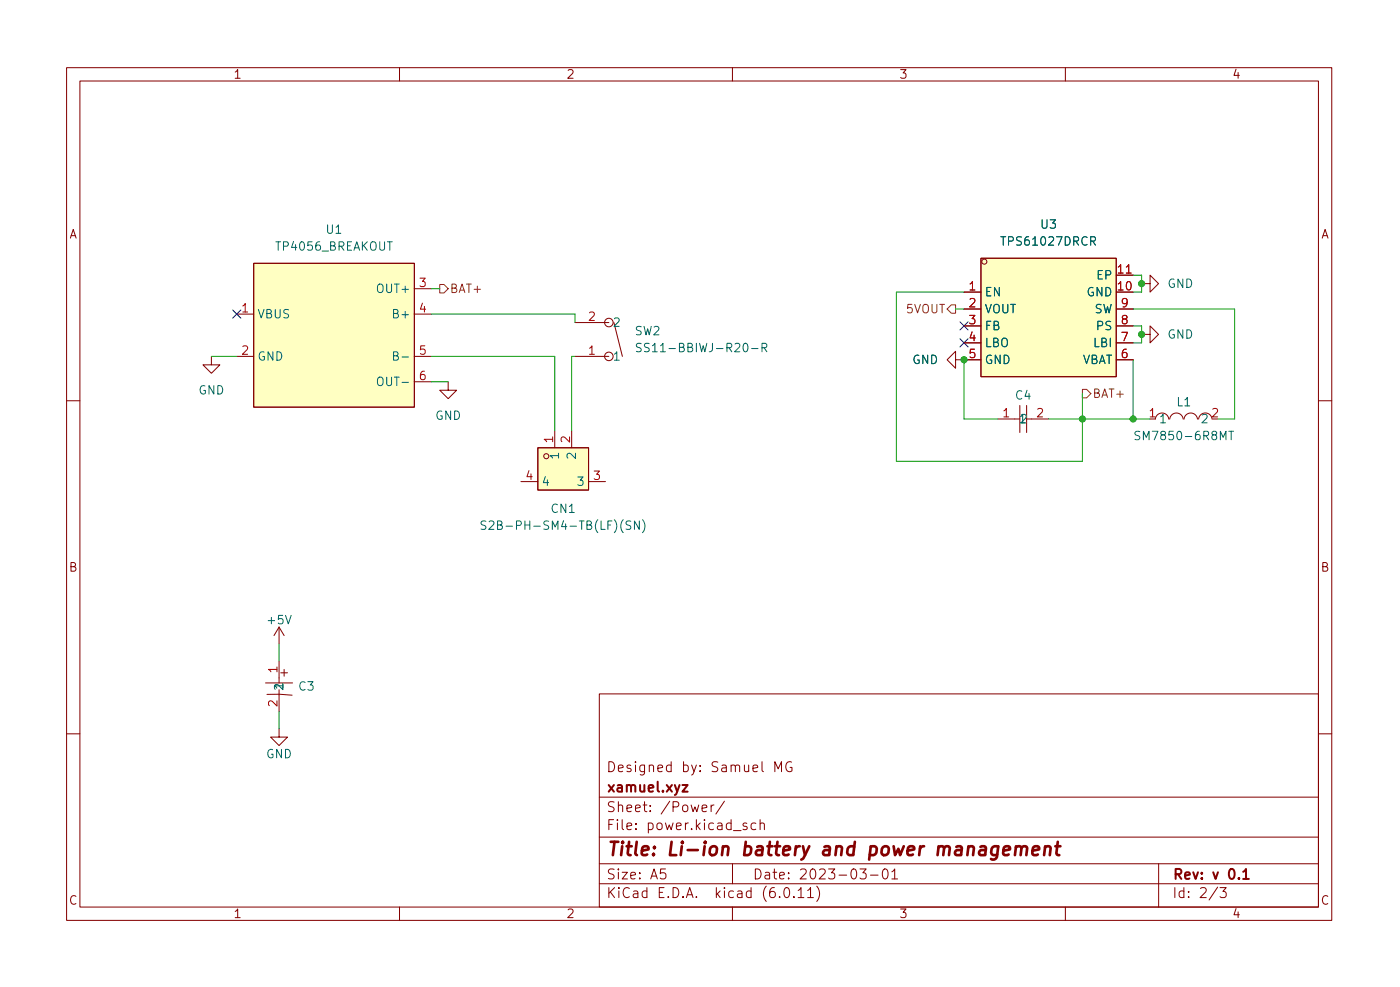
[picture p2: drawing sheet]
<svg xmlns="http://www.w3.org/2000/svg" width="210mm" height="148mm" viewBox="0 0 210 148" stroke-linecap="round" stroke-linejoin="round" font-family="sans-serif">
<g fill="none" stroke="#840000" stroke-width=".15">
<path d="M10 10.2h190v128h-190zM12 12.2h186v124h-186zM60 10.2v2M110 10.2v2M160 10.2v2M38.1 39.5h24.1v21.6h-24.1zM147.3 38.8h20.3v17.7h-20.3zM31.7 53.5v1.3h1.3l-1.3 1.2-1.2-1.2h1.2M35.6 47.2h2.5M35.6 53.5h2.5M62.2 47.2h2.6M62.2 53.5h2.6"/>
<path d="M62.2 43.3h2.6M62.2 57.3h2.6M67.3 57.3v1.3h1.3l-1.3 1.3-1.3-1.3h1.3M86.4 53.5h5M86.4 48.4h5M92.2 48.4l1.3 5.1M143.5 54v-1.3l-1.3 1.3 1.3 1.3v-1.3h3.8M144.8 43.8h2.5M144.8 46.4h2.5M144.8 48.9h2.5M144.8 51.5h2.5M167.6 43.8h2.6"/>
<path d="M167.6 41.3h2.6M167.6 46.4h2.6M167.6 48.9h2.6M167.6 51.5h2.6M167.6 54h2.6M171.4 42.6h1.3v-1.3l1.3 1.3-1.3 1.2v-1.2M171.4 50.2h1.3v-1.3l1.3 1.3-1.3 1.3v-1.3M10 60.2h2M78.2 72.3h2.6M80.8 67.2h7.6v6.4h-7.6zM83.3 64.7v2.5M85.9 64.7v2.5"/>
<path d="M88.4 72.3h2.5M149.9 62.9h3.3M153.2 60.9v4M154.2 62.9h3.3M154.2 60.9v4M173.5 62.9a1.01 1.01 0 0 1 1-.9 1.01 1.01 0 0 1 1 .9M175.7 62.9a1.01 1.01 0 0 1 1-.9 1.01 1.01 0 0 1 1 .9M177.8 62.9a1.01 1.01 0 0 1 1-.9 1.01 1.01 0 0 1 1 .9M180 62.9a1.01 1.01 0 0 1 1-.9 1.01 1.01 0 0 1 1 .9M198 60.2h2M41.9 94.1v2.6M41.9 99.2v3.3"/>
<path d="M41.9 94.1l-.8 1.3M41.9 94.1l.8 1.3M10 110.2h2M39.9 102.5h4M40.1 104.2h1.9l1.9 .2M41.9 109.4v1.3h1.3l-1.3 1.2-1.3-1.2h1.3M41.9 104.3v2.5M42.2 101h1M42.7 100.5v1M90 104.2h108v32h-108zM90 119.7h108M100.8 114.9l-.4-.1-.3 .3v.5l.1 .2h.6"/>
<path d="M100.8 114.3v1.5M114.4 114.3v1.3l.3 .2M198 110.2h2M60 136.2v2M90 132.7h108M90 129.7h108M90 125.7h108M95.5 124.4v.1M95.5 123.6v.2M97.7 121.7v.1M97.7 120.9v.2M107.2 120.8l-.3 .1-.1 .2"/>
<path d="M108.8 120.3l-1.3 1.9M110 136.2v2M110 129.7v3M114.2 123.7a.37 .37 0 0 1 .6 .1v.7M114.2 123v1.5M122.7 133a1.72 1.72 0 0 1 0 2.3M130.7 131.4h1.2M132.7 130.5l.3-.1a.94 .94 0 0 1 0 1.5h-.1a1 1 0 0 1-.2-1.4zM133.9 130.9l.5-.5v1.5M133.9 131.9h.9M160 136.2v2M174 129.7v6.5"/>
<path d="M183.2 133.2h1l-.5 .6a.41 .41 0 0 1 .5 .3v.4l-.2 .2h-.6l-.2-.1"/>
<circle cx="147.8" cy="39.3" r=".38"/>
<circle cx="91.4" cy="53.5" r=".64"/>
<circle cx="91.4" cy="48.4" r=".64"/>
<circle cx="82" cy="68.5" r=".38"/>
</g>
<path d="M108.6 127.2a.49 .49 0 0 1 .8 .1l-.1 1.1M130.8 127l-.3 2M140.9 127.2a.49 .49 0 0 1 .9 .1l-.1 1.1M141 127l-.2 1.4" fill="none" stroke="#840000" stroke-width=".4"/>
<path d="M102.5 117.8h.8l-.8 1h.8" fill="none" stroke="#840000" stroke-width=".3"/>
<g fill="#ffffc2" stroke="#ffffc2" stroke-width=".15">
<path d="M38.1 39.5h24.1v21.6h-24.1z"/>
<path d="M80.8 67.2h7.6v6.4h-7.6z"/>
<path d="M147.3 38.8h20.3v17.7h-20.3z"/>
</g>
<g fill="none" stroke="#006464" stroke-width=".15">
<path d="M58.2 36.3h.7M163.8 36.2l.6-.1 .1-.1v-.3l-.2-.2h-.5v1.3M164.1 36.2l.4 .6M59.1 53.4l.6-.1 .1-.1-.1-.3-.6-.1v1.3h.5l.2-.3a.33 .33 0 0 0-.3-.4M60.4 53.6h.9M60.4 57.4h.9M111.7 51.7l.2-.2a.69 .69 0 0 1 .5 .6 .69 .69 0 0 1-.3 .6l-.1 .1a.69 .69 0 0 1-.3-1.1zM112.9 52.3h.9M114.4 52.2l.6-.1 .2-.1-.1-.3-.2-.2h-.5v1.3M114.7 52.2l.5 .6M93.6 78a1.46 1.46 0 0 0 0 2M94.7 78.3l-.4-.1-.2 .1v.4l.5 .2 .1 .3-.2 .3-.5-.1"/>
<path d="M96 78.2v1.3l-.7-1.3v1.3M96.5 78a1.46 1.46 0 0 1 0 2M183.3 66v-1.3l.4 1 .4-1v1.3M184.5 64.7h.8M184.9 64.7v1.3M42.9 92.4l.4 1.3 .4-1.3"/>
</g>
<path d="M169.2 41h.7" fill="none" stroke="#a90000" stroke-width=".15"/>
<path d="M66 42.7h.7l.6 .6-.6 .7h-.7zM142.9 45.8h.6v1.2h-.6l-.7-.6zM162.6 58.5h.6l.6 .6-.6 .6h-.6z" fill="none" stroke="#725600" stroke-width=".15"/>
<g fill="none" stroke="#009600" stroke-width=".15">
<path d="M31.7 53.5h3.9M64.8 47.2h21.6v1.2M64.8 53.5h18.5v11.2M64.8 57.3h2.5M64.8 43.3h1.2M86.4 53.5h-.5v11.2M143.5 46.4h1.3M144.8 43.8h-10.2v25.4h28v-10.1M144.8 54v8.9h5.1M170.2 41.3h1.2v2.5h-1.2M170.2 48.9h1.2v2.6h-1.2M170.2 46.4h15.2v16.5h-2.5"/>
<path d="M170.2 54v8.9M157.5 62.9h15.2M41.9 96.7v2.5M41.9 106.8v2.6"/>
</g>
<path d="M35 46.5l1.2 1.3M36.2 46.5l-1.2 1.3M144.2 50.9l1.2 1.2M144.2 48.3l1.2 1.2M145.4 50.9l-1.2 1.2M145.4 48.3l-1.2 1.2" fill="none" stroke="#000084" stroke-width=".15"/>
<g fill="#009600" stroke="#009600" stroke-width=".15">
<circle cx="162.6" cy="62.9" r=".46"/>
<circle cx="171.4" cy="50.2" r=".46"/>
<circle cx="170.2" cy="62.9" r=".46"/>
<circle cx="171.4" cy="42.6" r=".46"/>
<circle cx="144.8" cy="54" r=".46"/>
</g>
<g font-size="2.8" fill="#840000">
<text x="91" y="129.1">Title:</text>
<text x="100.3" y="129.1">Li-ion</text>
<text x="111.8" y="129.1">battery</text>
<text x="124.1" y="129.1">and</text>
<text x="131.5" y="129.1">power</text>
<text x="142.1" y="129.1">management</text>
</g>
<g font-size="2.1" fill="#840000">
<text x="91" y="119.4">xamuel.xyz</text>
<text x="91" y="116.4">Designed</text>
<text x="102.4" y="116.4">by:</text>
<text x="106.9" y="116.4">Samuel</text>
<text x="116.4" y="116.4">MG</text>
<text x="91" y="125.1">File:</text>
<text x="91" y="122.4">Sheet:</text>
<text x="97.4" y="125.1">power.kicad_sch</text>
<text x="99.2" y="122.4">/Power/</text>
<text x="91" y="135.3">KiCad</text>
<text x="91" y="132.5">Size:</text>
<text x="97.7" y="132.5">A5</text>
<text x="98.7" y="135.3">E.D.A.</text>
<text x="107.6" y="135.3">kicad</text>
<text x="113" y="132.5">Date:</text>
<text x="114.8" y="135.3">(6.0.11)</text>
<text x="120" y="132.5">2023-03-01</text>
<text x="176" y="132.5">Rev:</text>
<text x="176" y="135.3">Id:</text>
<text x="180.1" y="135.3">2/3</text>
<text x="182.1" y="132.5">v 0.1</text>
</g>
<g font-size="1.8" fill="#840000">
<text x="35" y="12.2">1</text>
<text x="85" y="12.2">2</text>
<text x="135" y="12.2">3</text>
<text x="185" y="12.2">4</text>
<text x="10.4" y="36.2">A</text>
<text x="198.4" y="36.2">A</text>
<text x="10.3" y="86.2">B</text>
<text x="198.3" y="86.2">B</text>
<text x="42.9" y="103.8" transform="rotate(-90 42.9 103.8)">2</text>
<text x="10.3" y="136.2">C</text>
<text x="198.3" y="136.2">C</text>
<text x="35" y="138.2">1</text>
<text x="85" y="138.2">2</text>
<text x="135" y="138.2">3</text>
<text x="185" y="138.2">4</text>
</g>
<g font-size="1.8" fill="#006464">
<text x="48.8" y="35.5">U1</text>
<text x="156.1" y="34.7">U3</text>
<text x="41.2" y="38">TP4056_BREAKOUT</text>
<text x="150.1" y="37.3">TPS61027DRCR</text>
<text x="56.4" y="44.4">OUT+</text>
<text x="147.8" y="44.9">EN</text>
<text x="147.8" y="47.4">VOUT</text>
<text x="163.1" y="44.9">GND</text>
<text x="164.3" y="47.4">SW</text>
<text x="164.6" y="42.3">EP</text>
<text x="175.3" y="43.6">GND</text>
<text x="38.6" y="48.2">VBUS</text>
<text x="58.7" y="48.2">B+</text>
<text x="91.9" y="49.4">2</text>
<text x="95.3" y="50.7">SW2</text>
<text x="95.3" y="53.3">SS11-BBIWJ-R20-R</text>
<text x="147.8" y="50">FB</text>
<text x="147.8" y="52.5">LBO</text>
<text x="164.1" y="52.5">LBI</text>
<text x="164.5" y="50">PS</text>
<text x="175.3" y="51.2">GND</text>
<text x="29.7" y="59.6">GND</text>
<text x="38.6" y="54.5">GND</text>
<text x="56.4" y="58.3">OUT-</text>
<text x="91.9" y="54.5">1</text>
<text x="136.9" y="55">GND</text>
<text x="147.8" y="55">GND</text>
<text x="162.6" y="55">VBAT</text>
<text x="65.3" y="63.4">GND</text>
<text x="152.4" y="60.4">C4</text>
<text x="152.9" y="63.9">1</text>
<text x="174" y="63.9">1</text>
<text x="176.6" y="61.4">L1</text>
<text x="180.2" y="63.9">2</text>
<text x="84.3" y="69.1" transform="rotate(-90 84.3 69.1)">1</text>
<text x="86.9" y="69.1" transform="rotate(-90 86.9 69.1)">2</text>
<text x="170.1" y="66.5">SM7850-6R8MT</text>
<text x="81.3" y="73.3">4</text>
<text x="82.6" y="77.4">CN1</text>
<text x="86.5" y="73.3">3</text>
<text x="71.9" y="79.9">S2B-PH-SM4-TB(LF)(SN)</text>
<text x="39.9" y="94.1">+5V</text>
<text x="42.9" y="103.6" transform="rotate(-90 42.9 103.6)">1</text>
<text x="44.7" y="104.1">C3</text>
<text x="39.9" y="114.2">GND</text>
</g>
<g font-size="1.8" fill="#a90000">
<text x="167.6" y="41.1">11</text>
<text x="36.1" y="46.9">1</text>
<text x="62.8" y="43.1">3</text>
<text x="62.8" y="46.9">4</text>
<text x="145.4" y="43.6">1</text>
<text x="145.4" y="46.1">2</text>
<text x="167.6" y="43.6">10</text>
<text x="168.2" y="46.1">9</text>
<text x="36.1" y="53.2">2</text>
<text x="62.8" y="53.2">5</text>
<text x="88.2" y="53.2">1</text>
<text x="88.2" y="48.2">2</text>
<text x="145.4" y="48.7">3</text>
<text x="145.4" y="51.2">4</text>
<text x="145.4" y="53.8">5</text>
<text x="168.2" y="53.8">6</text>
<text x="168.2" y="51.2">7</text>
<text x="168.2" y="48.7">8</text>
<text x="62.8" y="57.1">6</text>
<text x="150.4" y="62.6">1</text>
<text x="155.5" y="62.6">2</text>
<text x="172.4" y="62.6">1</text>
<text x="181.8" y="62.6">2</text>
<text x="83.1" y="66.6" transform="rotate(-90 83.1 66.6)">1</text>
<text x="85.6" y="66.6" transform="rotate(-90 85.6 66.6)">2</text>
<text x="78.8" y="72">4</text>
<text x="89" y="72">3</text>
<text x="41.7" y="101.2" transform="rotate(-90 41.7 101.2)">1</text>
<text x="41.7" y="106.3" transform="rotate(-90 41.7 106.3)">2</text>
</g>
<g font-size="1.8" fill="#725600">
<text x="67.5" y="44.4">BAT+</text>
<text x="136" y="47.4">5VOUT</text>
<text x="164" y="60.1">BAT+</text>
</g>
</svg>
